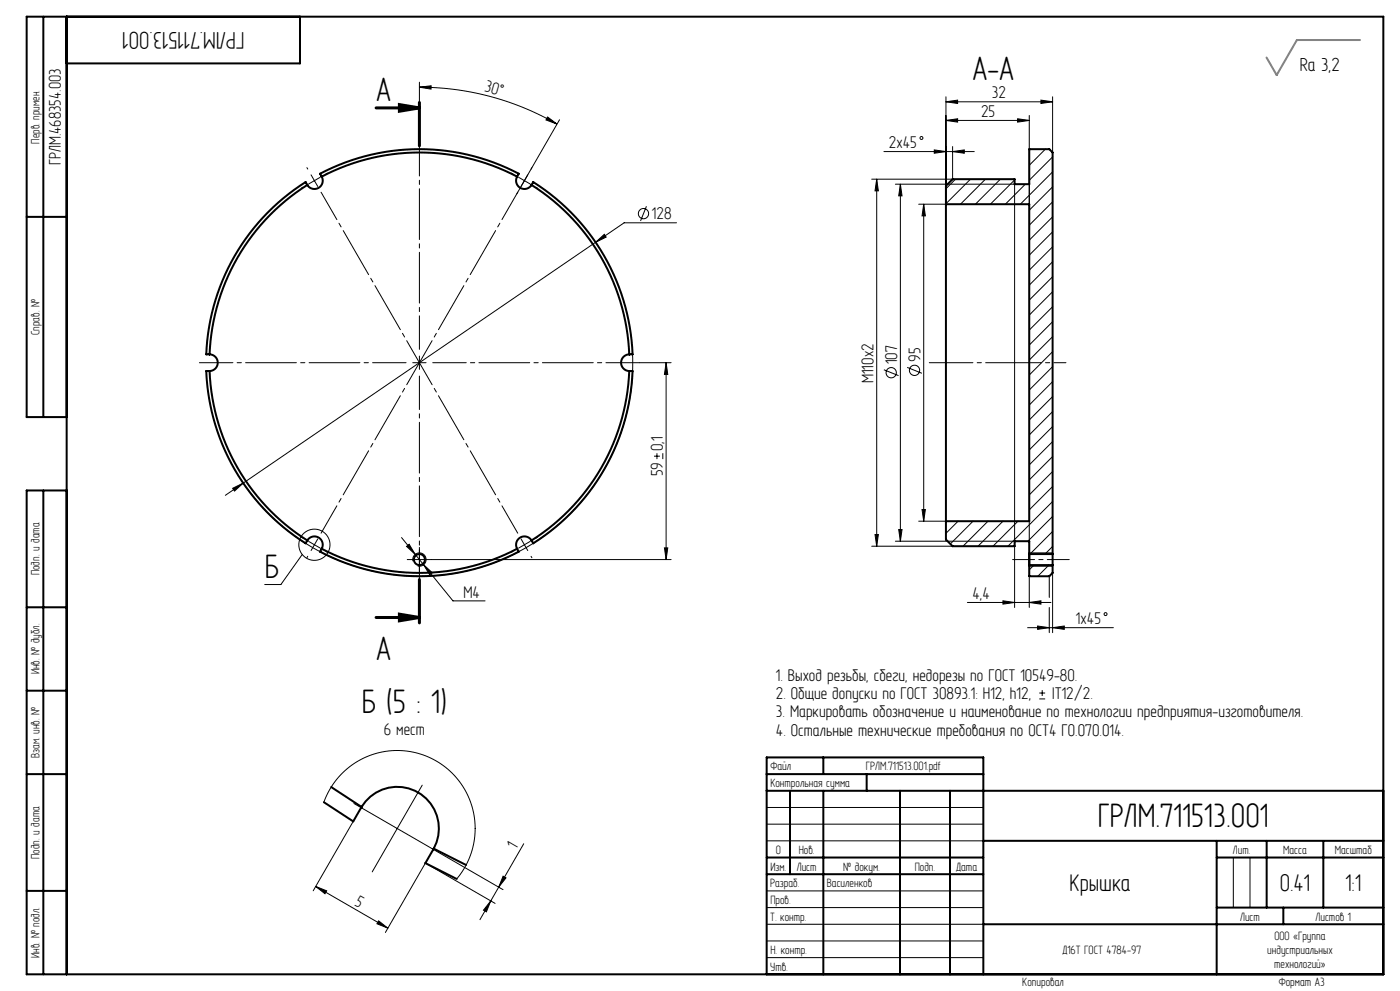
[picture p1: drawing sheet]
<svg xmlns="http://www.w3.org/2000/svg" width="420mm" height="297mm" viewBox="0 0 420 297" stroke-linecap="round" stroke-linejoin="round" font-family="sans-serif">
<g fill="none" stroke="#000" stroke-width=".3">
<path d="M125.8 26.1l3.5-.4v1zM125.8 26.1a82.6 82.6 0 0 1 41.3 11.1M125.8 24.6v18.1M164.3 35.1l2.8 2.1-3.3-1.3zM167.9 35.9l-12.8 22.1M283.8 36.1l3.5-.5v1zM283.8 30.5l3.5-.5v1zM283.8 29v32.2h-8.2M283.8 36.1h25M283.8 30.5h32M305.3 35.6l3.5 .5-3.5 .5zM308.8 34.6v147.5"/>
<path d="M312.3 30l3.5 .5-3.5 .5zM315.8 29v16.7M93.3 52.4l2 3.5M96.1 53.1l-3.5 2M155.6 53.1l3.5 2M263 53.7l.5 3.5h-1zM263 53.7v110M265.2 45.4h27.1M268.6 55.2h35.8v126.9M270.1 55.2l.5 3.5h-1zM270.1 55.2v107M280.3 44.9l3.5 .5-3.5 .5z"/>
<path d="M285.8 45.4l3.5-.5v1zM285.8 43.9v9.8h-24.3M286.7 53.7l-2.9 2.9M291.1 53.7l-7.3 7.4M295.6 53.7l-7.5 7.5M300.1 53.7l-7.5 7.5M304.4 53.9l-7.3 7.3M307.6 55.2l-6 6M309.1 44.7l-.3 .3M313.6 44.7l-4.8 4.8M315.8 47l-7 7M315.8 51.5l-9.7 9.7"/>
<path d="M315.8 56l-7 7M178.7 72.6l2.6-2.4 .6 .9zM178.7 72.6l-105.7 72.2M193.9 61.8l-1.7 4.4M203 66.8h-15.8l-8.5 5.8M277.1 61.2l.5 3.5h-1zM277.1 61.2v95M315.8 60.5l-7 7M315.8 65l-7 7M315.8 69.5l-7 7M315.8 74l-7 7M315.8 78.5l-7 7"/>
<path d="M315.8 82.9l-7 7M315.8 87.4l-7 7M315.8 91.9l-7 7M315.8 96.4l-7 7M123.8 108.7h4M125.8 106.7v4M189.8 106.2a64 64 0 0 1-44.6 63.5 64 64 0 0 1-73.1-26.2M191.8 108.7h9.5M199.8 108.7l.5 3.5h-1zM199.8 108.7v59M265.2 110.8l4.4 1.8M272.2 110.1l4.4 1.8"/>
<path d="M315.8 100.9l-7 7M315.8 105.4l-7 7M315.8 109.9l-7 7M315.8 114.4l-7 7M315.8 118.9l-7 7M196.2 136.7h1.8M197.1 135.8v1.8M198.8 135.8v1.8M315.8 123.4l-7 7M315.8 127.8l-7 7M315.8 132.3l-7 7M315.8 136.8l-7 7"/>
<path d="M69.8 146.3l3.2-1.5-2.6 2.4zM73 144.8l-5.4 3.7M269.6 158.7h1l-.5 3.5zM275.6 156.2h8.2M276.6 152.7h1l-.5 3.5zM287.4 156.2l-3.6 3.6M291.9 156.2l-6.8 6.8M296.4 156.2l-7.5 7.5M300.9 156.2l-7.5 7.5M305.4 156.2l-7.5 7.5M315.8 141.3l-7 7M315.8 145.8l-7 7"/>
<path d="M315.8 150.3l-13.4 13.4M315.8 154.8l-7.4 7.4M315.8 159.3l-6.8 6.8M90.7 166.2l-6.4 9h-4.9M120.5 161.1l15.4 19h9.6M122 163.7l.7-.6 1.9 3zM123.8 167.7h4M123.9 168.2a2 2 0 0 1 1.7-2.5 2 2 0 0 1 2.2 2.2 2 2 0 0 1-2.5 1.7M125.8 165.7v4M127.1 169.3l2.6 2.4-.8 .6zM129.5 167.7h71.8M199.3 164.2h1l-.5 3.5z"/>
<path d="M261.5 163.7h24.3M262.5 160.2h1l-.5 3.5zM268.6 162.2h35.8M308.8 169.7h7M308.8 165.7h7M310.2 169.4l-1.4 1.4M314.7 169.4l-3.4 3.3M314.8 172.7v6.4M315.8 171.7v17.9M315.8 163.8l-2.3 2.3M290.2 180.6h25.1M300.9 180.1l3.5 .5-3.5 .5z"/>
<path d="M308.3 188.1h25.7M308.8 180.6l3.5-.5v1zM311.3 187.6l3.5 .5-3.5 .5zM314.8 182.1v7.5M315.8 188.1l3.5-.5v1zM311.8 209.5h1.7M311.8 207.7h1.7M312.7 206.8v1.8M126.7 235.3l-15 26M97.2 240.4l2.2-4.5 3.2-4.1 4-3.2 4.5-2.2 4.8-1.2 5.2-.2 5.1 1 4.7 2.1 4 2.9 3.4 3.9 2.5 4.5 1.4 5 .3 5.1-.8 5.1-1.9 4.6-2.8 4.2M106 246.2l-12 20.8M106.2 240.8l44.7 25.8"/>
<path d="M157.1 252.9l-9.9 17.1M230 242h65M230 247h65M230 252h65M370 257v15M375 257v15M94.7 265.7l3.3 1.3-.5 .8zM94.7 265.7l21.7 12.5M113.6 276l2.8 2.2-3.3-1.4zM147.2 270l-1.3 3.3-.9-.5zM147.2 270l-3.2 5.6M148.5 270.7l-20.9-12-12 20.8"/>
<path d="M150.9 262.6l.9 .5-2.2 2.8zM230 277h65M230 272h65M230 267h65M230 287h65M230 282h65"/>
<circle cx="276.4" cy="41.4" r=".44"/>
<circle cx="193" cy="64" r="1.54"/>
<circle cx="267.4" cy="111.7" r="1.54"/>
<circle cx="274.4" cy="111" r="1.54"/>
<circle cx="94.3" cy="163.3" r="4.7"/>
<circle cx="331.7" cy="184" r=".44"/>
</g>
<path d="M308.8 166.1v3.3" fill="none" stroke="#000" stroke-width=".6" stroke-linecap="butt"/>
<path d="M119.8 31.3l6 1-6 1zM119.8 184.1l6 1-6 1z" fill="none" stroke="#000" stroke-width=".9" stroke-linecap="butt"/>
<g fill="none" stroke="#000" stroke-width=".3" stroke-dasharray="15.2 1.3 1.3 1.3">
<path d="M90.9 56.1l-.5 .3M92.3 50.7l-.2-.5M97.8 52.1l.4-.2M153.9 52.1l-.5-.2M159.3 50.7l.3-.5M160.8 56.1l.4 .3M90.9 161.3l-.5-.3M92.3 166.7l-.2 .5M94.3 163.3l1.8 1M94.3 163.3l1-1.8M94.3 163.3l-1.7-1M94.3 163.3l-1 1.7"/>
<path d="M97.8 165.3l.4 .2M123.8 167.7h-1.6M125.8 165.7v-1.6M125.8 169.7v1.7M127.8 167.7h1.7M153.9 165.3l-.5 .2M157.3 163.3l1.8-1M157.3 163.3l-1-1.8M157.3 163.3l-1.7 1M157.3 163.3l1 1.7M159.3 166.7l.3 .5M160.8 161.3l.4-.3"/>
</g>
<path d="M121.8 108.7h-62M125.8 104.7v-62M125.8 112.7v62M129.8 108.7h62" fill="none" stroke="#000" stroke-width=".3" stroke-dasharray="15.2 1.3 1.3 1.3" stroke-dashoffset="5.2"/>
<path d="M96.3 57.6l59 102.2M155.3 57.6l-59 102.2" fill="none" stroke="#000" stroke-width=".3" stroke-dasharray="15.2 1.3 1.3 1.3" stroke-dashoffset="5.8"/>
<g fill="none" stroke="#000" stroke-width=".6">
<path d="M13 5v120M20 5v287M90 5v14h-70M92.2 55.4l-.5-.8a64 64 0 0 0-29.8 51.6h.9M92.2 55.4h.1M92.2 55.4a63 63 0 0 0-29.3 50.8M96.5 52.9a2.5 2.5 0 0 1-.9 3.4 2.5 2.5 0 0 1-3.4-.9M96.5 52.9a63 63 0 0 1 58.6 0M96.5 52.9l-.5-.8a64 64 0 0 1 59.6 0l-.5 .8M155.1 52.9a2.5 2.5 0 0 0 1 3.4 2.5 2.5 0 0 0 3.4-.9M159.5 55.4a63 63 0 0 1 29.3 50.8M159.5 55.4l.5-.8a64 64 0 0 1 29.8 51.6h-1"/>
<path d="M8 65h12M283.8 61.2v95M283.8 61.2v-5.5l2-2h18.6v1.5h4.4v-10.5h6l1 1v120.4M283.8 61.2h25v95h-25M62.8 111.2h-.9a64 64 0 0 0 29.8 51.6l.5-.8M62.8 106.2h.1M62.9 111.2a63 63 0 0 0 29.3 50.8M62.9 106.2a2.5 2.5 0 0 1 2.4 2.5 2.5 2.5 0 0 1-2.4 2.5M62.9 111.2h-.1M188.8 111.2a63 63 0 0 1-29.3 50.8M188.8 111.2h1a64 64 0 0 1-29.8 51.6l-.5-.8M188.8 106.2a2.5 2.5 0 0 0-2.5 2.5 2.5 2.5 0 0 0 2.5 2.5"/>
<path d="M20 125h-12v-120h407v287h-407v-145h12M13 147v145M283.8 156.2v5.5l2 2h18.6v-1.5h4.4v3.9M92.2 162a2.5 2.5 0 0 1 3.4-.9 2.5 2.5 0 0 1 .9 3.4M92.2 162h.1M96.5 164.5a63 63 0 0 0 58.6 0M96.5 164.5h.1M155.1 164.5l.5 .8a64 64 0 0 1-59.6 0l.5-.8M159.5 162a2.5 2.5 0 0 0-3.4-.9 2.5 2.5 0 0 0-1 3.4M308.8 166.1v3.3M308.8 169.4v3.3h6l1-1v-2.3M308.8 166.1h7"/>
<path d="M308.8 169.4h7M315.8 166.1v3.3M8 182h12M8 207h12M8 232h12M99.4 235.9l9.1 5.9M230 237h185M230 232h65M237 237v25M247 227v5M247 237v55M260 232v5"/>
<path d="M270 237v55M285 237v55M97.2 240.4l8.8 5.8 2.5-4.4M108.5 241.8a12.5 12.5 0 0 1 16.9-4.3 12.5 12.5 0 0 1 4.7 16.8M130.1 254.3l-2.5 4.4 9.4 4.7M130.1 254.3l9.7 4.9M230 257h65M295 252h120M365 252v40M365 257h50M380 252v20M397 252v20"/>
<path d="M8 267h12M230 262h65M295 277h120M365 272h50M385 272v5M230 292v-65h65v65"/>
<circle cx="125.8" cy="167.7" r="1.65"/>
</g>
<path d="M308.8 108.7h11" fill="none" stroke="#000" stroke-width=".3" stroke-dasharray="15.2 1.3 1.3 1.3" stroke-dashoffset="11.6"/>
<path d="M278.8 108.7h30" fill="none" stroke="#000" stroke-width=".3" stroke-dasharray="15.2 1.3 1.3 1.3" stroke-dashoffset="2.1"/>
<path d="M303.8 167.7h17" fill="none" stroke="#000" stroke-width=".3" stroke-dasharray="15.2 1.3 1.3 1.3" stroke-dashoffset="8.6"/>
<path d="M112.8 32.3h13M125.8 30.7v13M125.8 173.7v13M112.8 185.1h13" fill="none" stroke="#000" stroke-width=".9"/>
<path d="M383 22.5h.1" fill="none" stroke="#808080" stroke-width=".3" stroke-dasharray="15.2 1.3 1.3 1.3"/>
<path d="M408 12h-18.9l-6.1 10.5-3-5.2" fill="none" stroke="#808080" stroke-width=".6"/>
<g fill="#000">
<path d="M119.8 31.3l6 1-6 1zM119.8 184.1l6 1-6 1z"/>
<path d="M164.3 35.1l2.8 2.1-3.3-1.3zM125.8 26.1l3.5-.4v1z"/>
<path d="M277.1 61.2l.5 3.5h-1zM276.6 152.7h1l-.5 3.5zM263 53.7l.5 3.5h-1zM262.5 160.2h1l-.5 3.5z"/>
<path d="M199.8 108.7l.5 3.5h-1zM199.3 164.2h1l-.5 3.5zM270.1 55.2l.5 3.5h-1zM269.6 158.7h1l-.5 3.5z"/>
<path d="M122 163.7l2.6 2.4-1.9-3zM127.1 169.3l1.8 3 .8-.6zM69.8 146.3l.6 .9 2.6-2.4zM178.7 72.6l3.2-1.5-.6-.9zM280.3 44.9l3.5 .5-3.5 .5zM285.8 45.4l3.5-.5v1zM283.8 36.1l3.5-.5v1zM305.3 35.6l3.5 .5-3.5 .5zM283.8 30.5l3.5-.5v1zM312.3 30l3.5 .5-3.5 .5z"/>
<path d="M315.8 188.1l3.5-.5v1zM311.3 187.6l3.5 .5-3.5 .5zM308.8 180.6l3.5-.5v1zM300.9 180.1l3.5 .5-3.5 .5z"/>
<path d="M113.6 276l2.8 2.2-3.3-1.4zM94.7 265.7l3.3 1.3-.5 .8z"/>
<path d="M150.9 262.6l.9 .5-2.2 2.8zM147.2 270l-1.3 3.3-.9-.5z"/>
</g>
<g font-size="11">
<text x="291.7" y="24">А-А</text>
<text x="112.8" y="30.4">А</text>
<text x="79.4" y="173.2">Б</text>
<text x="112.8" y="197.7">А</text>
<text x="108.5" y="213.6">Б (5 : 1)</text>
<text x="329.3" y="248">ГРЛМ.711513.001</text>
</g>
<g font-size="7.8">
<text x="73.3" y="9.5" transform="rotate(-180 73.3 9.5)">ГРЛМ.711513.001</text>
<text x="320.9" y="267">Крышка</text>
<text x="383.9" y="267">0.41</text>
<text x="403.6" y="267">1:1</text>
</g>
<text font-size="6.1" x="390" y="21.3">Ra 3,2</text>
<g font-size="5.5">
<text x="145.1" y="27.3" transform="rotate(16 145.1 27.3)">30°</text>
<text x="297.5" y="29.5">32</text>
<text x="294.3" y="35.1">25</text>
<text x="266.7" y="44.4">2x45</text>
<text x="18.2" y="49.5" transform="rotate(-90 18.2 49.5)">ГРЛМ.468354.003</text>
<text x="195.6" y="65.8">128</text>
<text x="269.1" y="109.2" transform="rotate(-90 269.1 109.2)">107</text>
<text x="276.1" y="108.4" transform="rotate(-90 276.1 108.4)">95</text>
<text x="262" y="114.9" transform="rotate(-90 262 114.9)">М110х2</text>
<text x="198.8" y="135.2" transform="rotate(-90 198.8 135.2)">0,1</text>
<text x="198.8" y="142.8" transform="rotate(-90 198.8 142.8)">59</text>
<text x="139" y="179.1">M4</text>
<text x="291.7" y="179.6">4,4</text>
<text x="322.8" y="187.1">1х45</text>
<text x="232.8" y="203.9">1. Выход резьбы, сбеги, недорезы по ГОСТ 10549-80.</text>
<text x="232.8" y="209.4">2. Общие допуски по ГОСТ 30893.1: H12, h12,</text>
<text x="315.7" y="209.5">IT12/2.</text>
<text x="232.8" y="215">3. Маркировать обозначение и наименование по технологии предприятия-изготовителя.</text>
<text x="115.1" y="220.3">6 мест</text>
<text x="232.8" y="220.5">4. Остальные технические требования по ОСТ4 ГО.070.014.</text>
<text x="154.8" y="254.9" transform="rotate(-60 154.8 254.9)">1</text>
<text x="106.1" y="271.1" transform="rotate(30 106.1 271.1)">5</text>
</g>
<g font-size="3.9">
<text x="11.9" y="43.1" transform="rotate(-90 11.9 43.1)">Перв. примен.</text>
<text x="11.9" y="100.4" transform="rotate(-90 11.9 100.4)">Справ. №</text>
<text x="11.9" y="172.4" transform="rotate(-90 11.9 172.4)">Подп. и дата</text>
<text x="11.9" y="202.1" transform="rotate(-90 11.9 202.1)">Инв. № дубл.</text>
<text x="11.9" y="227.2" transform="rotate(-90 11.9 227.2)">Взам. инв. №</text>
<text x="231.2" y="230.9">Файл</text>
<text x="259.8" y="230.9">ГРЛМ.711513.001.pdf</text>
<text x="231.1" y="235.9">Контрольная сумма</text>
<text x="11.9" y="257.4" transform="rotate(-90 11.9 257.4)">Подп. и дата</text>
<text x="232.7" y="255.9">0</text>
<text x="239.6" y="255.9">Нов.</text>
<text x="369.9" y="255.9">Лит.</text>
<text x="384.9" y="255.9">Масса</text>
<text x="400.4" y="255.9">Масштаб</text>
<text x="231.1" y="260.9">Изм.</text>
<text x="239" y="260.9">Лист</text>
<text x="253" y="260.9">№ докум.</text>
<text x="274.4" y="260.9">Подп.</text>
<text x="286.9" y="260.9">Дата</text>
<text x="231.1" y="265.9">Разраб.</text>
<text x="248.1" y="265.9">Василенков</text>
<text x="231.1" y="275.9">Т. контр.</text>
<text x="231.1" y="270.9">Пров.</text>
<text x="372" y="275.9">Лист</text>
<text x="394.7" y="275.9">Листов 1</text>
<text x="382.3" y="281.7">ООО «Группа</text>
<text x="11.9" y="287.1" transform="rotate(-90 11.9 287.1)">Инв. № подл.</text>
<text x="231.1" y="285.9">Н. контр.</text>
<text x="318.7" y="285.9">Д16Т ГОСТ 4784-97</text>
<text x="380.2" y="285.9">индустриальных</text>
<text x="231.1" y="290.9">Утв.</text>
<text x="382.2" y="290.1">технологий»</text>
<text x="306.7" y="295.6">Копировал</text>
<text x="383.6" y="295.4">Формат A3</text>
</g>
</svg>
